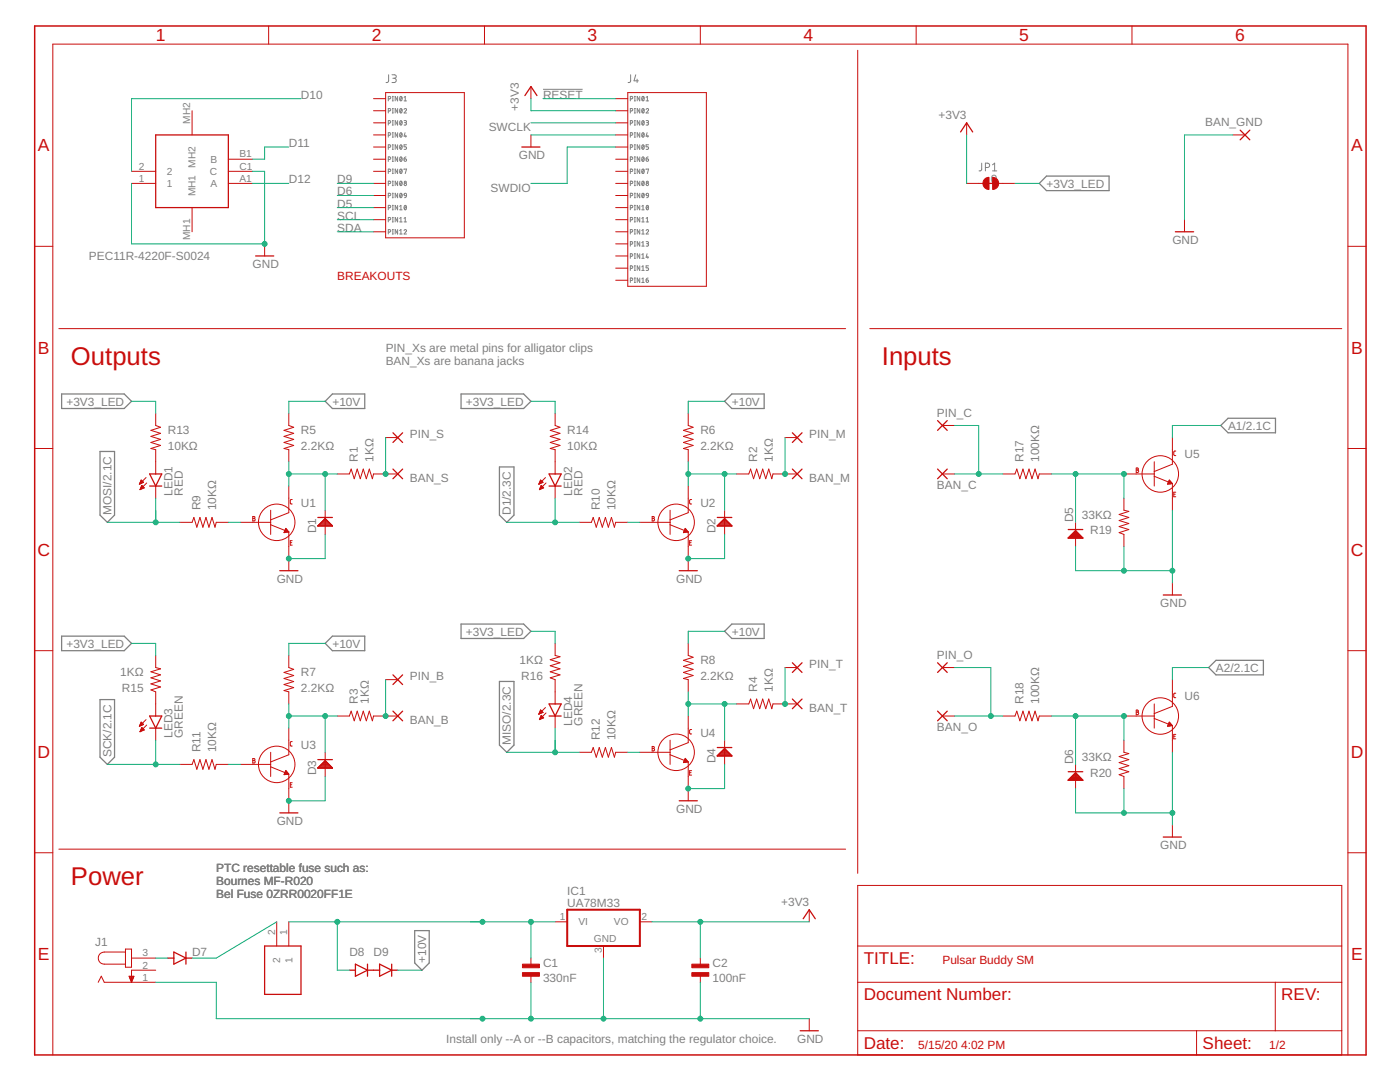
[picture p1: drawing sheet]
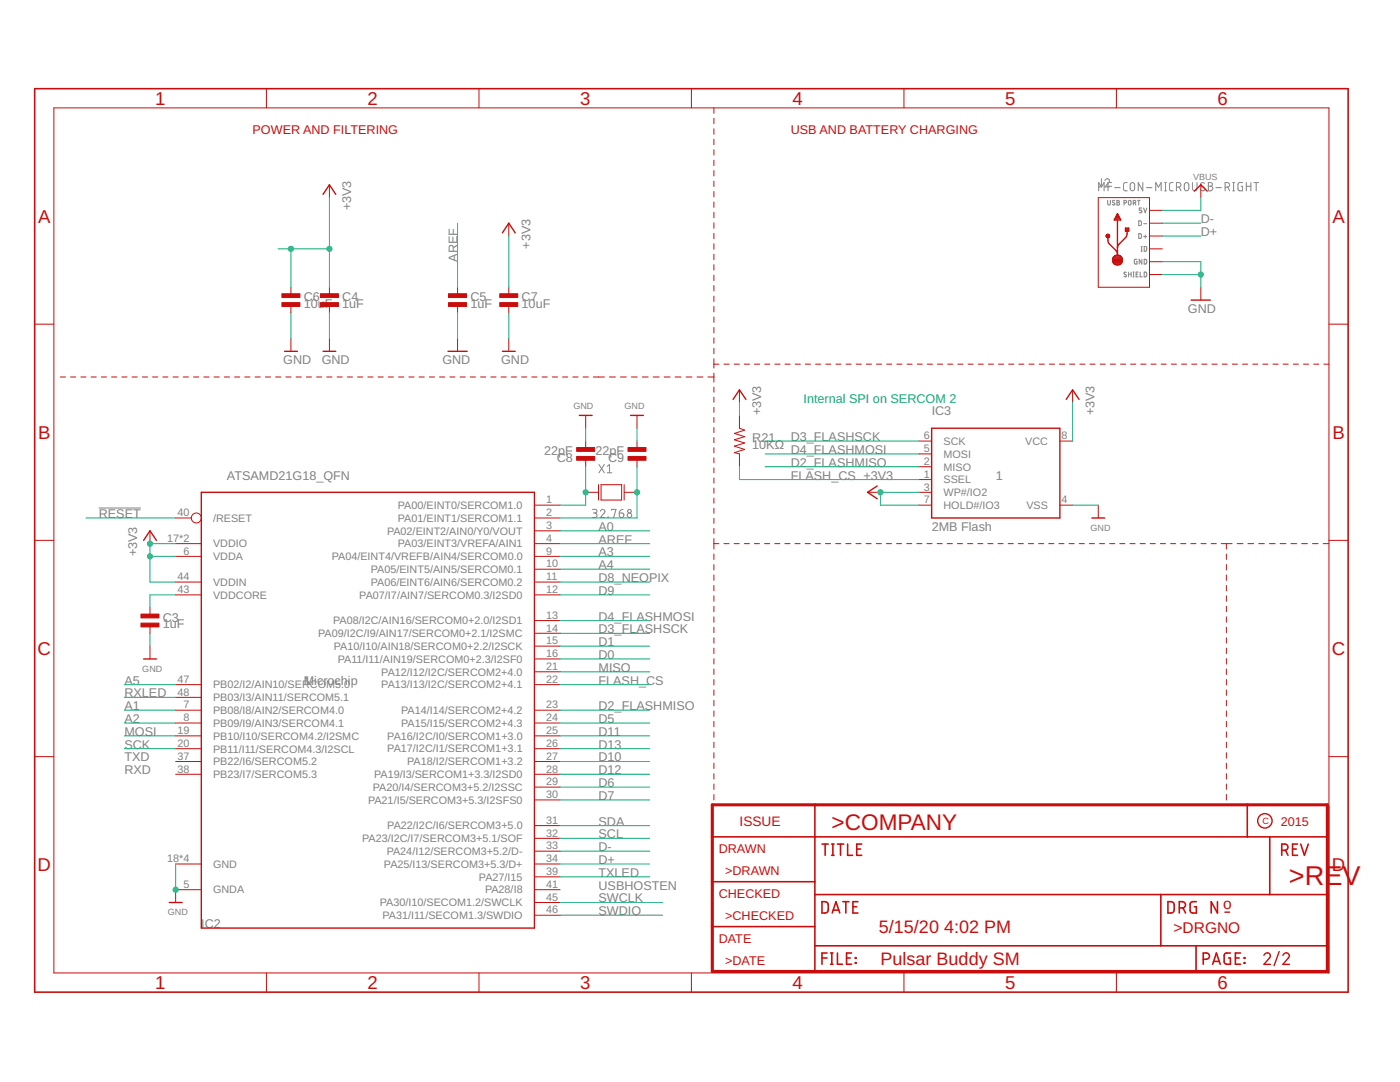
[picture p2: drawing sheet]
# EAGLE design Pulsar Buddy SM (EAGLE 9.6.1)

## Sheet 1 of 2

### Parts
BAN_B  WIREPADBANANA  [BANANA]
BAN_C  WIREPADBANANA  [BANANA]
BAN_GND  WIREPADBANANA-GND  [BANANA-GND]
BAN_M  WIREPADBANANA  [BANANA]
BAN_O  WIREPADBANANA  [BANANA]
BAN_S  WIREPADBANANA  [BANANA]
BAN_T  WIREPADBANANA  [BANANA]
C1  330nF  CAPACITOR_NP_0603  [C0603]
C2  100nF  CAPACITOR_NP_0603  [C0603]
D1  MF-DIO-SOD123-BAT42  DIODES_BAT42_SOD-123  [SOD-123]
D2  MF-DIO-SOD123-BAT42  DIODES_BAT42_SOD-123  [SOD-123]
D3  MF-DIO-SOD123-BAT42  DIODES_BAT42_SOD-123  [SOD-123]
D4  MF-DIO-SOD123-BAT42  DIODES_BAT42_SOD-123  [SOD-123]
D5  MF-DIO-SOD123-BAT42  DIODES_BAT42_SOD-123  [SOD-123]
D6  MF-DIO-SOD123-BAT42  DIODES_BAT42_SOD-123  [SOD-123]
D7  CGRM4004-G  [SOD-123_MINI-SMA]
D8  CGRM4004-G  [SOD-123_MINI-SMA]
D9  CGRM4004-G  [SOD-123_MINI-SMA]
F1  0ZCJ0020FF2E  [FUSC3216X75N]
IC1  UA78M33  7805DT  [TO252]
J1  JACK-PLUG0  [SPC4077]
J3  MF-CON-2.54mm-01x12  CON_01X12_PTH_2.54MM  [PTH_2.54MM_01X12]
J4  MF-CON-2.54mm-01x16  CON_01X16_PTH_2.54MM  [PTH_2.54MM_01X16]
JP1  JUMPER-SMT_2_NC_TRACE_SILK  [SMT-JUMPER_2_NC_TRACE_SILK]
LED1  RED  LED5MM  [LED5MM]
LED2  RED  LED5MM  [LED5MM]
LED3  GREEN  LED5MM  [LED5MM]
LED4  GREEN  LED5MM  [LED5MM]
PIN_B  WIREPAD  [M3]
PIN_C  WIREPAD  [M3]
PIN_M  WIREPAD  [M3]
PIN_O  WIREPAD  [M3]
PIN_S  WIREPAD  [M3]
PIN_T  WIREPAD  [M3]
R1  1KΩ  RESISTOR_0603  [R0603]
R2  1KΩ  RESISTOR_0603  [R0603]
R3  1KΩ  RESISTOR_0603  [R0603]
R4  1KΩ  RESISTOR_0603  [R0603]
R5  2.2KΩ  RESISTOR_0603  [R0603]
R6  2.2KΩ  RESISTOR_0603  [R0603]
R7  2.2KΩ  RESISTOR_0603  [R0603]
R8  2.2KΩ  RESISTOR_0603  [R0603]
R9  10KΩ  RESISTOR_0603  [R0603]
R10  10KΩ  RESISTOR_0603  [R0603]
R11  10KΩ  RESISTOR_0603  [R0603]
R12  10KΩ  RESISTOR_0603  [R0603]
R13  10KΩ  RESISTOR_0603  [R0603]
R14  10KΩ  RESISTOR_0603  [R0603]
R15  1KΩ  RESISTOR_0603  [R0603]
R16  1KΩ  RESISTOR_0603  [R0603]
R17  100KΩ  RESISTOR_0603  [R0603]
R18  100KΩ  RESISTOR_0603  [R0603]
R19  33KΩ  RESISTOR_0603  [R0603]
R20  33KΩ  RESISTOR_0603  [R0603]
SW1  PEC11R-4220F-S0024  [PEC11R4220FS0024]
U1  MF-DSC-SOT233-MMBT3904  NPN_BJTMMBT3904_SOT-23-3  [SOT-23-3]
U2  MF-DSC-SOT233-MMBT3904  NPN_BJTMMBT3904_SOT-23-3  [SOT-23-3]
U3  MF-DSC-SOT233-MMBT3904  NPN_BJTMMBT3904_SOT-23-3  [SOT-23-3]
U4  MF-DSC-SOT233-MMBT3904  NPN_BJTMMBT3904_SOT-23-3  [SOT-23-3]
U5  MF-DSC-SOT233-MMBT3904  NPN_BJTMMBT3904_SOT-23-3  [SOT-23-3]
U6  MF-DSC-SOT233-MMBT3904  NPN_BJTMMBT3904_SOT-23-3  [SOT-23-3]

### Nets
!RESET: J4.P$1(PIN1) ; also sheet 2
+3V3: C2.P$1 IC1.2(VO) J4.P$2(PIN2) JP1.1 ; also sheet 2
+3V3_LED: JP1.2 R13.P$1 R14.P$1 R15.P$2 R16.P$2
+10V: D9.C R5.P$1 R6.P$1 R7.P$1 R8.P$1
+12V: C1.P$1 D8.A F1.1 IC1.1(VI)
A1: U5.P$3(COLLECTOR) ; also sheet 2
A2: U6.P$3(COLLECTOR) ; also sheet 2
D1: LED2.K(C) R10.P$1 ; also sheet 2
D5: J3.P$10(PIN10) ; also sheet 2
D6: J3.P$9(PIN9) ; also sheet 2
D9: J3.P$8(PIN8) ; also sheet 2
D10: SW1.2 ; also sheet 2
D11: SW1.B1(B) ; also sheet 2
D12: SW1.A1(A) ; also sheet 2
GND: BAN_GND.C(P) C1.P$2 C2.P$2 D1.ANODE D2.ANODE D3.ANODE D4.ANODE D5.ANODE D6.ANODE IC1.3(GND) J1.1 J4.P$4(PIN4) R19.P$1 R20.P$1 SW1.1 SW1.C1(C) U1.P$2(EMITTER) U2.P$2(EMITTER) U3.P$2(EMITTER) U4.P$2(EMITTER) U5.P$2(EMITTER) U6.P$2(EMITTER) ; also sheet 2
MISO: LED4.K(C) R12.P$1 ; also sheet 2
MOSI: LED1.K(C) R9.P$1 ; also sheet 2
N$1: R10.P$2 U2.P$1(BASE)
N$4: D7.C F1.2
N$5: D7.A J1.3
N$6: LED1.A R13.P$2
N$7: LED2.A R14.P$2
N$8: R9.P$2 U1.P$1(BASE)
N$9: D1.CATHODE R1.P$1 R5.P$2 U1.P$3(COLLECTOR)
N$11: D2.CATHODE R2.P$1 R6.P$2 U2.P$3(COLLECTOR)
N$12: LED3.A R15.P$1
N$13: R11.P$2 U3.P$1(BASE)
N$14: D3.CATHODE R3.P$1 R7.P$2 U3.P$3(COLLECTOR)
N$15: LED4.A R16.P$1
N$16: R12.P$2 U4.P$1(BASE)
N$17: D4.CATHODE R4.P$1 R8.P$2 U4.P$3(COLLECTOR)
N$18: D5.CATHODE R17.P$2 R19.P$2 U5.P$1(BASE)
N$19: BAN_O.C(P) PIN_O.1(P) R18.P$1
N$20: BAN_C.C(P) PIN_C.1(P) R17.P$1
N$21: D6.CATHODE R18.P$2 R20.P$2 U6.P$1(BASE)
N$36: D8.C D9.A
N$37: BAN_S.C(P) PIN_S.1(P) R1.P$2
N$38: BAN_M.C(P) PIN_M.1(P) R2.P$2
N$39: BAN_T.C(P) PIN_T.1(P) R4.P$2
N$40: BAN_B.C(P) PIN_B.1(P) R3.P$2
SCK: LED3.K(C) R11.P$1 ; also sheet 2
SCL: J3.P$11(PIN11) ; also sheet 2
SDA: J3.P$12(PIN12) ; also sheet 2
SWCLK: J4.P$3(PIN3) ; also sheet 2
SWDIO: J4.P$5(PIN5) ; also sheet 2
Unconnected: J1.2 J3.P$1(PIN1) J3.P$2(PIN2) J3.P$3(PIN3) J3.P$4(PIN4) J3.P$5(PIN5) J3.P$6(PIN6) J3.P$7(PIN7) J4.P$6(PIN6) J4.P$7(PIN7) J4.P$8(PIN8) J4.P$9(PIN9) J4.P$10(PIN10) J4.P$11(PIN11) J4.P$12(PIN12) J4.P$13(PIN13) J4.P$14(PIN14) J4.P$15(PIN15) J4.P$16(PIN16) SW1.MH1 SW1.MH2

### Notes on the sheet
- BREAKOUTS
- Outputs
- PIN_Xs are metal pins for alligator clips
  BAN_Xs are banana jacks
- Inputs
- Power
- PTC resettable fuse such as:
  Bournes MF-R020
  Bel Fuse 0ZRR0020FF1E
- PTC resettable fuse such as:
  Bournes MF-R020
  Bel Fuse 0ZRR0020FF1E
- PTC resettable fuse such as:
  Bournes MF-R020
  Bel Fuse 0ZRR0020FF1E
- Install only --A or --B capacitors, matching the regulator choice.

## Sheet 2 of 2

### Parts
C3  1uF  CAPACITOR_NP_0603  [C0603]
C4  1uF  CAPACITOR_NP_0603  [C0603]
C5  1uF  CAPACITOR_NP_0603  [C0603]
C6  10uF  CAPACITOR_NP_0603  [C0603]
C7  10uF  CAPACITOR_NP_0603  [C0603]
C8  22pF  CAPACITOR_NP_0603  [C0603]
C9  22pF  CAPACITOR_NP_0603  [C0603]
IC2  ATSAMD21G18_QFN  ATSAMD21G_QFN  [TQFN48_7MM]
IC3  2MB Flash  SPIFLASH_SOIC8208MIL  [SOIC8_208MIL]
J2  MF-CON-MICROUSB-RIGHT  USB_MICRO_RIGHT  [MICROUSB-RIGHT]
R21  10KΩ  RESISTOR_0603  [R0603]
U$34  FIDUCIAL_100MIL  [FIDUCIAL_100MIL]
U$35  FIDUCIAL_100MIL  [FIDUCIAL_100MIL]
X1  32.768  CYRSTAL_ECX-31B  [ECX-31B_SERIES]

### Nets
!RESET: IC2.40(/RESET) ; also sheet 1
+3V3: C4.P$1 C6.P$1 C7.P$1 IC2.6(VDDA) IC2.17(VDDIO) IC2.36(VDDIO) IC2.44(VDDIN) IC3.3(WP#/IO2) IC3.7(HOLD#/IO3) IC3.8(VCC) R21.P$1 ; also sheet 1
A0: IC2.3(PA02/EINT2/AIN0/Y0/VOUT)
A1: IC2.7(PB08/I8/AIN2/SERCOM4.0) ; also sheet 1
A2: IC2.8(PB09/I9/AIN3/SERCOM4.1) ; also sheet 1
A3: IC2.9(PA04/EINT4/VREFB/AIN4/SERCOM0.0)
A4: IC2.10(PA05/EINT5/AIN5/SERCOM0.1)
A5: IC2.47(PB02/I2/AIN10/SERCOM5.0)
AREF: C5.P$1 IC2.4(PA03/EINT3/VREFA/AIN1)
D0: IC2.16(PA11/I11/AIN19/SERCOM0+2.3/I2SF0)
D1: IC2.15(PA10/I10/AIN18/SERCOM0+2.2/I2SCK) ; also sheet 1
D2_FLASHMISO: IC2.23(PA14/I14/SERCOM2+4.2) IC3.2(MISO)
D3_FLASHSCK: IC2.14(PA09/I2C/I9/AIN17/SERCOM0+2.1/I2SMC) IC3.6(SCK)
D4_FLASHMOSI: IC2.13(PA08/I2C/AIN16/SERCOM0+2.0/I2SD1) IC3.5(MOSI)
D5: IC2.24(PA15/I15/SERCOM2+4.3) ; also sheet 1
D6: IC2.29(PA20/I4/SERCOM3+5.2/I2SSC) ; also sheet 1
D7: IC2.30(PA21/I5/SERCOM3+5.3/I2SFS0)
D8_NEOPIX: IC2.11(PA06/EINT6/AIN6/SERCOM0.2)
D9: IC2.12(PA07/I7/AIN7/SERCOM0.3/I2SD0) ; also sheet 1
D10: IC2.27(PA18/I2/SERCOM1+3.2) ; also sheet 1
D11: IC2.25(PA16/I2C/I0/SERCOM1+3.0) ; also sheet 1
D12: IC2.28(PA19/I3/SERCOM1+3.3/I2SD0) ; also sheet 1
D13: IC2.26(PA17/I2C/I1/SERCOM1+3.1)
D+: IC2.34(PA25/I13/SERCOM3+5.3/D+) J2.3(D+)
D-: IC2.33(PA24/I12/SERCOM3+5.2/D-) J2.2(D-)
FLASH_CS: IC2.22(PA13/I13/I2C/SERCOM2+4.1) IC3.1(SSEL) R21.P$2
GND: C3.P$2 C4.P$2 C5.P$2 C6.P$2 C7.P$2 C8.P$2 C9.P$2 IC2.5(GNDA) IC2.18(GND) IC2.35(GND) IC2.42(GND) IC2.THERMAL(GND) IC3.4(VSS) J2.5(GND) J2.S1(SLD) J2.S2(SLD) J2.S3(SLD) J2.S4(SLD) J2.S5(SLD) J2.S6(SLD) ; also sheet 1
MISO: IC2.21(PA12/I12/I2C/SERCOM2+4.0) ; also sheet 1
MOSI: IC2.19(PB10/I10/SERCOM4.2/I2SMC) ; also sheet 1
N$45: C8.P$1 IC2.1(PA00/EINT0/SERCOM1.0) X1.P$1(X0)
N$46: C9.P$1 IC2.2(PA01/EINT1/SERCOM1.1) X1.P$2(X1)
RXLED: IC2.48(PB03/I3/AIN11/SERCOM5.1)
SCK: IC2.20(PB11/I11/SERCOM4.3/I2SCL) ; also sheet 1
SCL: IC2.32(PA23/I2C/I7/SERCOM3+5.1/SOF) ; also sheet 1
SDA: IC2.31(PA22/I2C/I6/SERCOM3+5.0) ; also sheet 1
SWCLK: IC2.45(PA30/I10/SECOM1.2/SWCLK) ; also sheet 1
SWDIO: IC2.46(PA31/I11/SECOM1.3/SWDIO) ; also sheet 1
TXLED: IC2.39(PA27/I15)
VBUS: J2.1(5V)
VDDCORE1: C3.P$1 IC2.43(VDDCORE)
Unconnected: IC2.37(PB22/I6/SERCOM5.2) IC2.38(PB23/I7/SERCOM5.3) IC2.41(PA28/I8) J2.4(ID)

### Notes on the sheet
- POWER AND FILTERING | USB AND BATTERY CHARGING
- Internal SPI on SERCOM 2
- TXD
- RXD
- USBHOSTEN

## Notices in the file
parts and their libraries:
SparkFun-Jumpers: Licensing: Creative Commons ShareAlike 4.0 International - https://creativecommons.org/licenses/by-sa/4.0
